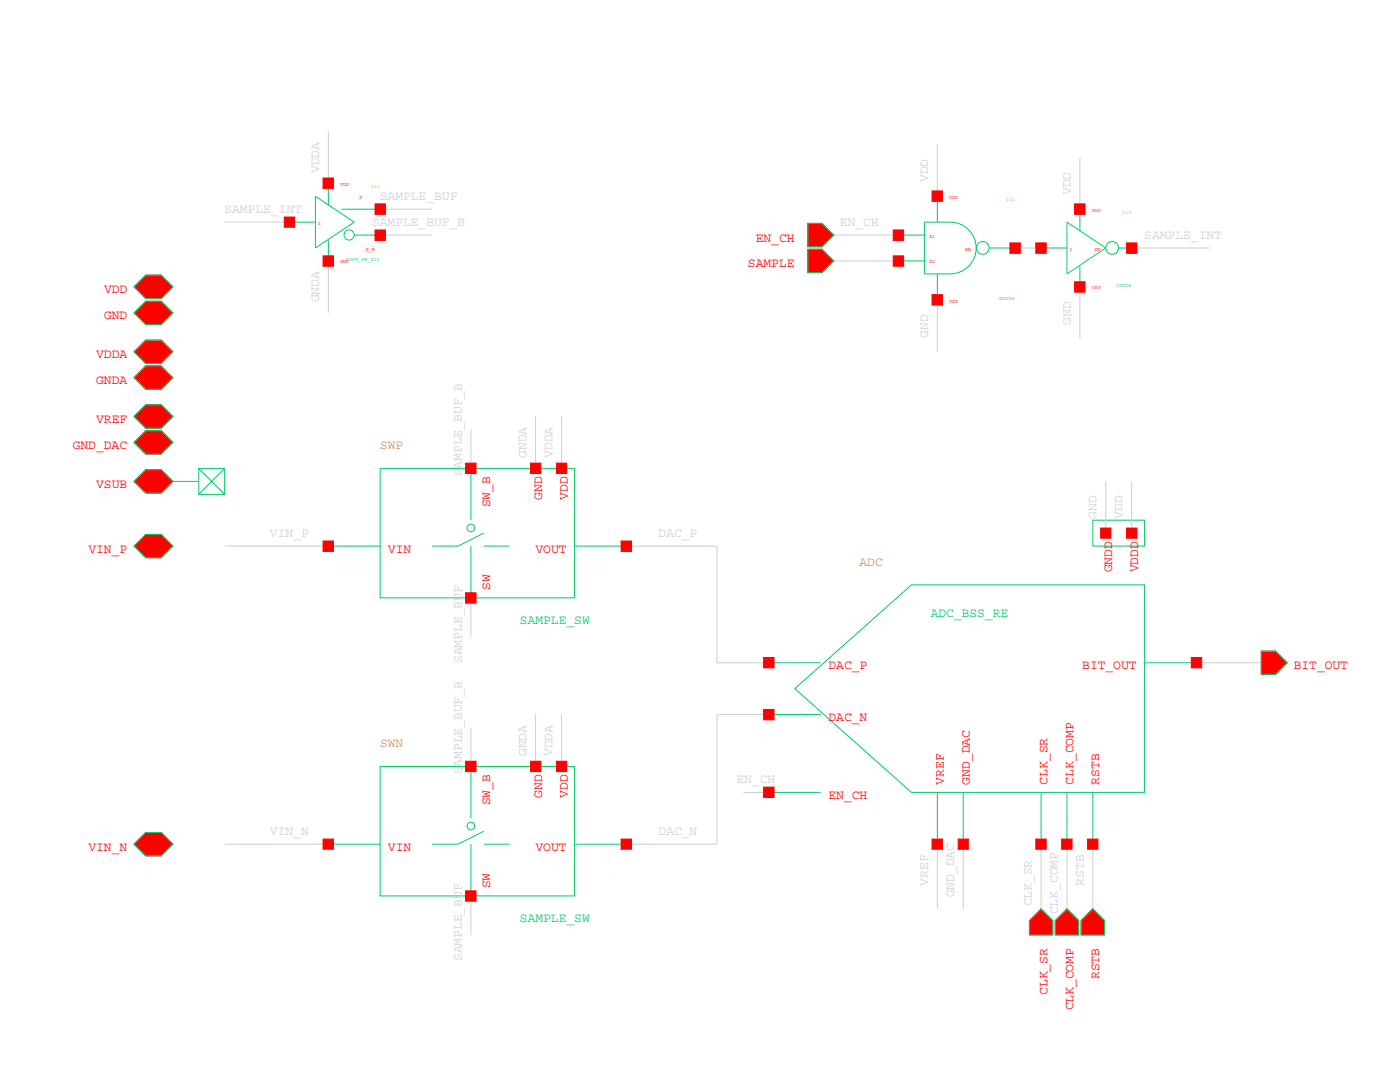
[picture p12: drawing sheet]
<svg xmlns="http://www.w3.org/2000/svg" width="279mm" height="216mm" viewBox="0 0 279 216" stroke-linecap="round" stroke-linejoin="round" font-family="sans-serif">
<g fill="none" stroke="#0c6" stroke-width=".2">
<path d="M62.9 39.2l7.8 5.1-7.8 5.2zM65.5 36.6v4.4M187.1 39.2v5.1M29.1 54.9h3.1l2.3 2.3-2.3 2.4h-3.1l-2.3-2.4zM57.8 44.3h5.1M65.5 48v4.1M68.1 41.7h7.8M70.7 46.9h5.2M161.2 49.7h2.8l2.4 2.4-2.4 2.3h-2.8zM161.2 44.6h2.8l2.4 2.3-2.4 2.3h-2.8zM179.3 52.1h5.2M179.3 46.9h5.2"/>
<path d="M184.5 44.3h5.2a5.2 5.2 0 0 1 5.1 5.2 5.2 5.2 0 0 1-5.1 5.2h-5.2zM187.1 54.7v5.2M197.4 49.5h5.2M207.8 49.5h5.1M212.9 44.3l7.8 5.2-7.8 5.2zM215.5 41.7v4.4M215.5 53.1v4.1M223.3 49.5h2.5M29.1 73h3.1l2.3 2.4-2.3 2.3h-3.1l-2.3-2.3zM29.1 67.9h3.1l2.3 2.3-2.3 2.3h-3.1l-2.3-2.3zM29.1 60.1h3.1l2.3 2.3-2.3 2.4h-3.1l-2.3-2.4zM29.1 93.7h3.1l2.3 2.4-2.3 2.3h-3.1l-2.3-2.3z"/>
<path d="M29.1 85.9h3.1l2.3 2.4-2.3 2.3h-3.1l-2.3-2.3zM29.1 80.8h3.1l2.3 2.3-2.3 2.3h-3.1l-2.3-2.3zM31.9 96.1h7.8M39.7 93.5h5.1v5.1h-5.1zM39.7 93.5l5.1 5.1M44.8 93.5l-5.1 5.1M75.9 93.5h38.7v25.8h-38.7zM94 93.5v10.3M29.1 106.6h3.1l2.3 2.4-2.3 2.3h-3.1l-2.3-2.3zM65.5 109h10.4M94 109v10.3M96.6 106.4l-5.2 2.6h-5.2"/>
<path d="M96.6 109h5.1M114.6 109h10.4M218.1 103.8h10.3v5.2h-10.3zM153.5 132.2h10.3M158.6 137.4l23.3-20.7h46.5v41.4h-46.5zM228.4 132.2h10.4M251.7 129.9h2.9l2.3 2.3-2.3 2.4h-2.9zM75.9 153h38.7v25.8h-38.7zM94 153v10.3M153.5 158.1h10.3M153.5 142.6h10.3M187.1 158.1v10.3"/>
<path d="M192.2 158.1v10.3M207.8 158.1v10.3M212.9 158.1v10.3M218.1 158.1v10.3M29.1 166.1h3.1l2.3 2.3-2.3 2.4h-3.1l-2.3-2.4zM65.5 168.4h10.4M94 168.4v10.4M96.6 165.9l-5.2 2.5h-5.2M96.6 168.4h5.1M114.6 168.4h10.4M207.8 181.4l2.3 2.3v2.9h-4.7v-2.9zM212.9 181.4l2.4 2.3v2.9h-4.7v-2.9z"/>
<path d="M218.1 181.4l2.3 2.3v2.9h-4.6v-2.9z"/>
<circle cx="69.7" cy="46.9" r="1.02"/>
<circle cx="196.1" cy="49.5" r="1.27"/>
<circle cx="222" cy="49.5" r="1.27"/>
<circle cx="94" cy="105.3" r=".76"/>
<circle cx="94" cy="164.8" r=".76"/>
</g>
<g fill="none" stroke="#ccccd9" stroke-width=".2">
<path d="M65.5 26.2v10.4M187.1 28.8v10.4M215.5 31.4v10.3M44.8 44.3h13M65.5 52.1v10.3M75.9 41.7h10.3M75.9 46.9h10.3M163.8 46.9h15.5M163.8 52.1h15.5M187.1 59.9v10.3M202.6 49.5h5.2M215.5 57.2v10.4"/>
<path d="M225.8 49.5h15.6M94 85.7v7.8M106.9 83.1v10.4M112.1 83.1v10.4M220.7 96.1v10.3M225.8 96.1v10.3M44.8 109h20.7M94 119.3v7.8M125 109h18.1v23.2h10.4M238.8 132.2h12.9M94 145.2v7.8M106.9 142.6v10.4"/>
<path d="M112.1 142.6v10.4M148.3 158.1h5.2M153.5 142.6h-10.4v25.8h-18.1M44.8 168.4h20.7M94 178.8v7.8M187.1 168.4v13M192.2 168.4v13M207.8 168.4v13M212.9 168.4v13M218.1 168.4v13"/>
</g>
<g fill="#f00" stroke="#f00" stroke-width=".2">
<path d="M212.9 181.4l2.4 2.3v2.9h-4.7v-2.9z"/>
<path d="M207.8 181.4l2.3 2.3v2.9h-4.7v-2.9z"/>
<path d="M218.1 181.4l2.3 2.3v2.9h-4.6v-2.9z"/>
<path d="M29.1 166.1h3.1l2.3 2.3-2.3 2.4h-3.1l-2.3-2.4z"/>
<path d="M64.5 167.4h2v2.1h-2z"/>
<path d="M92.9 177.8h2.1v2h-2.1z"/>
<path d="M92.9 151.9h2.1v2.1h-2.1z"/>
<path d="M105.9 151.9h2v2.1h-2z"/>
<path d="M111 151.9h2.1v2.1h-2.1z"/>
<path d="M124 167.4h2v2.1h-2z"/>
<path d="M251.7 129.9h2.9l2.3 2.3-2.3 2.4h-2.9z"/>
<path d="M29.1 106.6h3.1l2.3 2.4-2.3 2.3h-3.1l-2.3-2.3z"/>
<path d="M152.4 157.1h2.1v2h-2.1z"/>
<path d="M152.4 141.6h2.1v2h-2.1z"/>
<path d="M152.4 131.2h2.1v2.1h-2.1z"/>
<path d="M186 167.4h2.1v2.1h-2.1z"/>
<path d="M191.2 167.4h2.1v2.1h-2.1z"/>
<path d="M206.7 167.4h2.1v2.1h-2.1z"/>
<path d="M211.9 167.4h2.1v2.1h-2.1z"/>
<path d="M217 167.4h2.1v2.1h-2.1z"/>
<path d="M219.7 105.4h2v2h-2z"/>
<path d="M224.8 105.4h2.1v2h-2.1z"/>
<path d="M237.7 131.2h2.1v2.1h-2.1z"/>
<path d="M29.1 93.7h3.1l2.3 2.4-2.3 2.3h-3.1l-2.3-2.3z"/>
<path d="M30.9 95h2v2.1h-2z"/>
<path d="M64.5 107.9h2v2.1h-2z"/>
<path d="M92.9 118.3h2.1v2.1h-2.1z"/>
<path d="M92.9 92.4h2.1v2.1h-2.1z"/>
<path d="M105.9 92.4h2v2.1h-2z"/>
<path d="M111 92.4h2.1v2.1h-2.1z"/>
<path d="M124 107.9h2v2.1h-2z"/>
<path d="M29.1 85.9h3.1l2.3 2.4-2.3 2.3h-3.1l-2.3-2.3z"/>
<path d="M29.1 80.8h3.1l2.3 2.3-2.3 2.3h-3.1l-2.3-2.3z"/>
<path d="M29.1 73h3.1l2.3 2.4-2.3 2.3h-3.1l-2.3-2.3z"/>
<path d="M29.1 67.9h3.1l2.3 2.3-2.3 2.3h-3.1l-2.3-2.3z"/>
<path d="M29.1 60.1h3.1l2.3 2.3-2.3 2.4h-3.1l-2.3-2.4z"/>
<path d="M29.1 54.9h3.1l2.3 2.3-2.3 2.4h-3.1l-2.3-2.4z"/>
<path d="M161.2 49.7h2.8l2.4 2.4-2.4 2.3h-2.8z"/>
<path d="M161.2 44.6h2.8l2.4 2.3-2.4 2.3h-2.8z"/>
<path d="M206.7 48.5h2.1v2h-2.1z"/>
<path d="M214.5 56.2h2v2.1h-2z"/>
<path d="M214.5 40.7h2v2.1h-2z"/>
<path d="M224.8 48.5h2.1v2h-2.1z"/>
<path d="M178.3 51.1h2v2h-2z"/>
<path d="M178.3 45.9h2v2.1h-2z"/>
<path d="M186 58.8h2.1v2.1h-2.1z"/>
<path d="M186 38.1h2.1v2.1h-2.1z"/>
<path d="M201.5 48.5h2.1v2h-2.1z"/>
<path d="M56.7 43.3h2.1v2h-2.1z"/>
<path d="M64.5 51.1h2v2h-2z"/>
<path d="M64.5 35.5h2v2.1h-2z"/>
<path d="M74.8 45.9h2.1v2.1h-2.1z"/>
<path d="M74.8 40.7h2.1v2.1h-2.1z"/>
</g>
<g font-size="2.6" fill="#ccccd9">
<text x="63.7" y="34.5" transform="rotate(-90 63.7 34.5)">VDDA</text>
<text x="75.8" y="39.9">SAMPLE_BUF</text>
<text x="185.3" y="36.3" transform="rotate(-90 185.3 36.3)">VDD</text>
<text x="44.8" y="42.5">SAMPLE_INT</text>
<text x="74.2" y="45.1">SAMPLE_BUF_B</text>
<text x="167.6" y="45.1">EN_CH</text>
<text x="228.4" y="47.7">SAMPLE_INT</text>
<text x="63.7" y="60.4" transform="rotate(-90 63.7 60.4)">GNDA</text>
<text x="213.7" y="64.8" transform="rotate(-90 213.7 64.8)">GND</text>
<text x="185.3" y="67.4" transform="rotate(-90 185.3 67.4)">GND</text>
<text x="92.2" y="95" transform="rotate(-90 92.2 95)">SAMPLE_BUF_B</text>
<text x="105.1" y="91.4" transform="rotate(-90 105.1 91.4)">GNDA</text>
<text x="110.3" y="91.4" transform="rotate(-90 110.3 91.4)">VDDA</text>
<text x="53.9" y="107.1">VIN_P</text>
<text x="131.4" y="107.1">DAC_P</text>
<text x="218.9" y="103.6" transform="rotate(-90 218.9 103.6)">GND</text>
<text x="224" y="103.6" transform="rotate(-90 224 103.6)">VDD</text>
<text x="92.2" y="132.3" transform="rotate(-90 92.2 132.3)">SAMPLE_BUF</text>
<text x="92.2" y="154.5" transform="rotate(-90 92.2 154.5)">SAMPLE_BUF_B</text>
<text x="105.1" y="150.9" transform="rotate(-90 105.1 150.9)">GNDA</text>
<text x="110.3" y="150.9" transform="rotate(-90 110.3 150.9)">VDDA</text>
<text x="147" y="156.3">EN_CH</text>
<text x="53.9" y="166.6">VIN_N</text>
<text x="131.4" y="166.6">DAC_N</text>
<text x="185.3" y="176.7" transform="rotate(-90 185.3 176.7)">VREF</text>
<text x="190.4" y="179.1" transform="rotate(-90 190.4 179.1)">GND_DAC</text>
<text x="216.3" y="176.7" transform="rotate(-90 216.3 176.7)">RSTB</text>
<text x="206" y="180.9" transform="rotate(-90 206 180.9)">CLK_SR</text>
<text x="211.1" y="182.4" transform="rotate(-90 211.1 182.4)">CLK_COMP</text>
<text x="92.2" y="191.8" transform="rotate(-90 92.2 191.8)">SAMPLE_BUF</text>
</g>
<g font-size="2.6" fill="#f00">
<text x="149.3" y="53.4">SAMPLE</text>
<text x="150.8" y="48.2">EN_CH</text>
<text x="20.8" y="58.5">VDD</text>
<text x="20.8" y="63.7">GND</text>
<text x="19.2" y="71.5">VDDA</text>
<text x="19.2" y="76.6">GNDA</text>
<text x="14.5" y="89.6">GND_DAC</text>
<text x="19.2" y="84.4">VREF</text>
<text x="19.2" y="97.3">VSUB</text>
<text x="97.9" y="101.2" transform="rotate(-90 97.9 101.2)">SW_B</text>
<text x="108.2" y="99.7" transform="rotate(-90 108.2 99.7)">GND</text>
<text x="113.3" y="99.7" transform="rotate(-90 113.3 99.7)">VDD</text>
<text x="17.6" y="110.3">VIN_P</text>
<text x="77.4" y="110.3">VIN</text>
<text x="106.9" y="110.3">VOUT</text>
<text x="97.9" y="117.8" transform="rotate(-90 97.9 117.8)">SW</text>
<text x="222" y="114.2" transform="rotate(-90 222 114.2)">GNDD</text>
<text x="227.1" y="114.2" transform="rotate(-90 227.1 114.2)">VDDD</text>
<text x="165.4" y="133.5">DAC_P</text>
<text x="216" y="133.5">BIT_OUT</text>
<text x="258.2" y="133.5">BIT_OUT</text>
<text x="165.4" y="143.9">DAC_N</text>
<text x="97.9" y="160.7" transform="rotate(-90 97.9 160.7)">SW_B</text>
<text x="108.2" y="159.2" transform="rotate(-90 108.2 159.2)">GND</text>
<text x="113.3" y="159.2" transform="rotate(-90 113.3 159.2)">VDD</text>
<text x="165.4" y="159.4">EN_CH</text>
<text x="188.4" y="156.5" transform="rotate(-90 188.4 156.5)">VREF</text>
<text x="193.5" y="156.5" transform="rotate(-90 193.5 156.5)">GND_DAC</text>
<text x="209.1" y="156.5" transform="rotate(-90 209.1 156.5)">CLK_SR</text>
<text x="214.2" y="156.5" transform="rotate(-90 214.2 156.5)">CLK_COMP</text>
<text x="219.4" y="156.5" transform="rotate(-90 219.4 156.5)">RSTB</text>
<text x="17.6" y="169.7">VIN_N</text>
<text x="77.4" y="169.7">VIN</text>
<text x="106.9" y="169.7">VOUT</text>
<text x="97.9" y="177.2" transform="rotate(-90 97.9 177.2)">SW</text>
<text x="219.4" y="195.4" transform="rotate(-90 219.4 195.4)">RSTB</text>
<text x="209.1" y="198.5" transform="rotate(-90 209.1 198.5)">CLK_SR</text>
<text x="214.2" y="201.6" transform="rotate(-90 214.2 201.6)">CLK_COMP</text>
</g>
<g font-size="2.6" fill="#d9cc00">
<text x="75.9" y="89.6">SWP</text>
<text x="171.5" y="112.8">ADC</text>
<text x="75.9" y="149">SWN</text>
</g>
<g font-size="2.6" fill="#0c6">
<text x="103.8" y="124.5">SAMPLE_SW</text>
<text x="185.7" y="123.2">ADC_BSS_RE</text>
<text x="103.8" y="184">SAMPLE_SW</text>
</g>
<g font-size="1" fill="#f00">
<text x="67.9" y="37.1">VDD</text>
<text x="71.6" y="39.7">Z</text>
<text x="189.4" y="39.7">VDD</text>
<text x="63.5" y="44.8">I</text>
<text x="185.5" y="47.4">A1</text>
<text x="217.8" y="42.2">VDD</text>
<text x="67.9" y="52.6">GND</text>
<text x="73" y="50">Z_B</text>
<text x="185.5" y="52.6">A2</text>
<text x="192.6" y="50">ZN</text>
<text x="213.4" y="50">I</text>
<text x="218.4" y="50">ZN</text>
<text x="217.8" y="57.7">VSS</text>
<text x="189.4" y="60.4">VSS</text>
</g>
<g font-size="1" fill="#d9cc00">
<text x="74" y="37.6">I52</text>
<text x="200.7" y="40.2">I11</text>
<text x="224" y="42.8">I10</text>
</g>
<g font-size="1" fill="#0c6">
<text x="69.1" y="52.1">BUFF_SW_X10</text>
<text x="199.5" y="59.9">ND2D4</text>
<text x="222.8" y="57.2">INVD8</text>
</g>
</svg>
